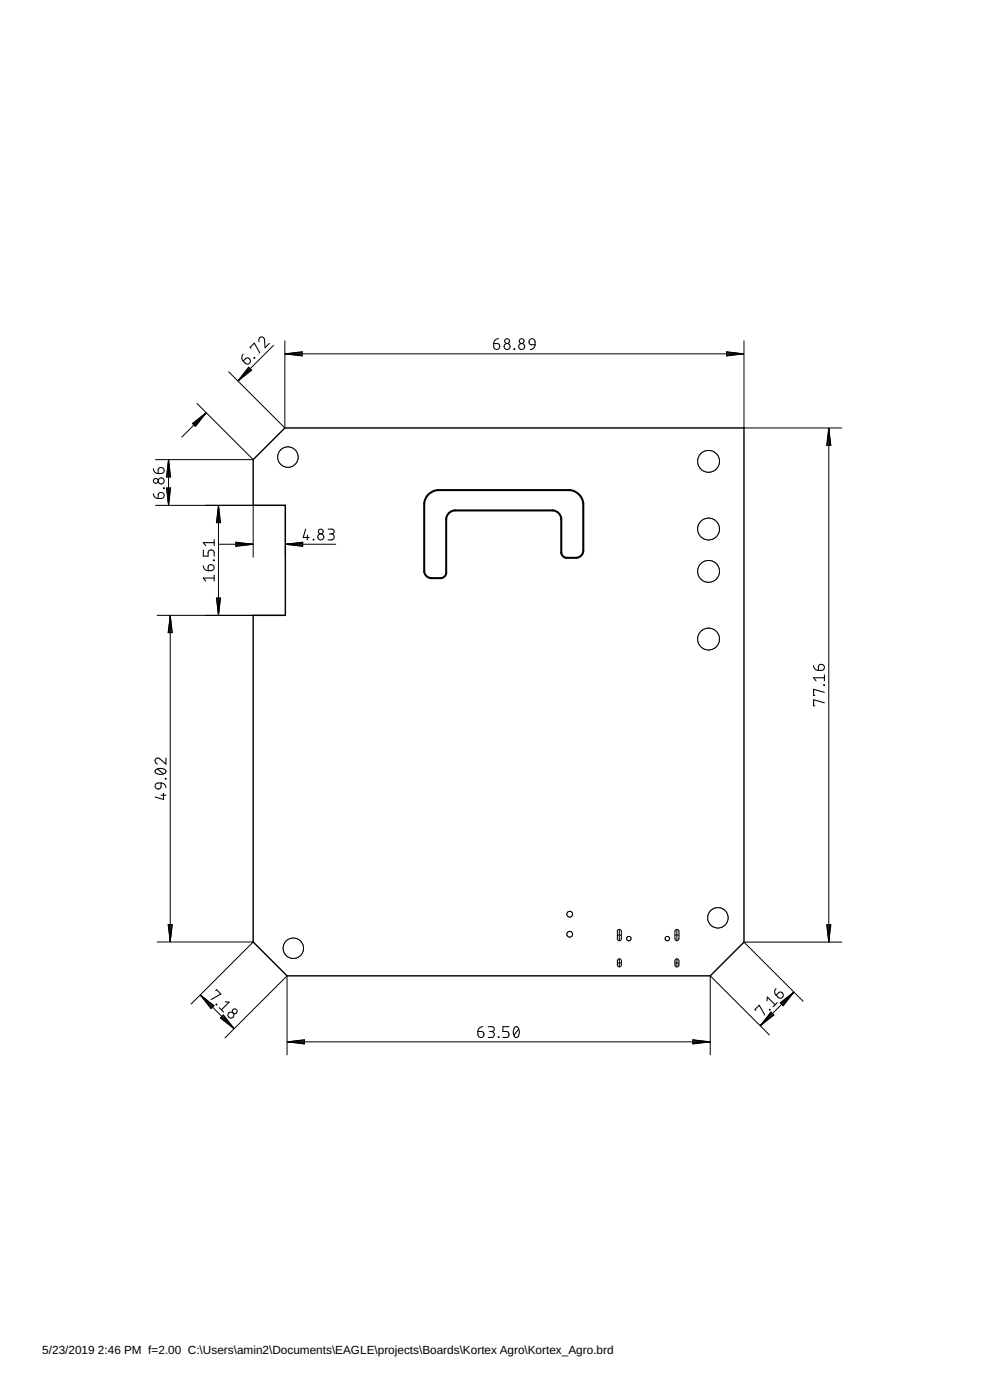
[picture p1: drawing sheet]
<svg xmlns="http://www.w3.org/2000/svg" width="297mm" height="420mm" viewBox="0 0 297 420" stroke-linecap="round" stroke-linejoin="round" font-family="sans-serif">
<g fill="none" stroke="#000" stroke-width=".3">
<path d="M185.8 278.9v3.4M203.1 278.9v3.4M185.2 289h1.2M185.2 280.6h1.2M185.8 287.8v2.4M202.5 289h1.2M202.5 280.6h1.2M203.1 287.8v2.4"/>
<circle cx="88" cy="284.6" r="3"/>
</g>
<path d="M85.5 128.4h137.7v154.3l-10.1 10.2h-127l-10.1-10.2v-98h9.6v-33h-9.6v-13.8z" fill="none" stroke="#000" stroke-width=".42"/>
<circle cx="88" cy="284.6" r="3" fill="#fff" stroke="#000" stroke-width=".3"/>
<circle cx="215.4" cy="275.4" r="3" fill="none" stroke="#000" stroke-width=".3"/>
<circle cx="215.4" cy="275.4" r="3" fill="#fff" stroke="#000" stroke-width=".3"/>
<circle cx="86.4" cy="137.2" r="3" fill="none" stroke="#000" stroke-width=".3"/>
<circle cx="86.4" cy="137.2" r="3" fill="#fff" stroke="#000" stroke-width=".3"/>
<g fill="none" stroke="#000" stroke-width=".3">
<path d="M74.6 110.2l.9 .9-4 3.2zM74.7 110.3l-3.2 4M74.9 110.5l-3.4 3.8M75.2 110.8l-3.7 3.5M75.4 111l-3.9 3.3M82.1 103.7l-10.6 10.6M85.5 102.3v26.1l-16.9-16.8M85.6 106.2h137.5M85.6 106.2l5.1-.6v1.2zM85.6 106.2l5.1 .3M85.6 106.2l5.1 .5M90.7 105.9l-5.1 .3"/>
<path d="M90.7 105.7l-5.1 .5M218 105.6l5.1 .6-5.1 .6zM218 105.9l5.1 .3M218 105.7l5.1 .5M223.1 106.2l-5.1 .3M223.1 106.2l-5.1 .5M223.2 102.3v26.1h29.4M50.6 138.1v13.4M50.6 138.1l.6 5.1h-1.3zM50.6 138.1l-.3 5.1M50.6 138.1l.2 5.1M50.6 138.1l-.5 5.1"/>
<path d="M50.6 138.1l.5 5.1M57.7 127.1l4.1-3.1-3.1 4zM59.1 121.1l16.9 16.8h-29.3M61.8 124l-7.3 7.2M61.8 124l-3.8 3.3M61.8 124l-3.4 3.7M61.8 124l-4 3.2M61.8 124l-3.2 3.9M248.7 128.6v154M248.7 128.6l.6 5h-1.3zM248.7 128.6l-.3 5M248.7 128.6l.2 5"/>
<path d="M248.7 128.6l-.6 5M248.7 128.6l.5 5M46.7 151.7h38.9v15.5M49.9 146.5h1.3l-.6 5zM50.1 146.5l.5 5M50.3 146.5l.3 5M50.8 146.5l-.2 5M51.1 146.5l-.5 5M65.6 151.8v32.8M65.6 151.8l.6 5.1h-1.3zM65.6 151.8l-.3 5.1M65.6 151.8l.2 5.1"/>
<path d="M65.6 151.8l-.6 5.1M65.6 151.8l.5 5.1M76 151.7v15.5M64.9 179.5h1.3l-.6 5.1zM65 179.5l.6 5.1M65.3 179.5l.3 5.1M65.6 163.3h10.2M65.8 179.5l-.2 5.1M66.1 179.5l-.5 5.1M70.8 162.7l5 .6-5 .7zM70.8 163.1l5 .2M70.8 162.8l5 .5"/>
<path d="M75.8 163.3l-5 .3M75.8 163.3l-5 .6M85.7 163.3h15M85.7 163.3l5.1-.6v1.3zM85.7 163.3l5.1 .3M85.7 163.3l5.1 .6M90.8 163.1l-5.1 .2M90.8 162.8l-5.1 .5M47.2 184.7h38.4M51.1 184.8v97.8M51.1 184.8l.6 5.1h-1.3zM51.1 184.8l-.3 5.1"/>
<path d="M51.1 184.8l.2 5.1M51.1 184.8l-.5 5.1M51.1 184.8l.5 5.1M50.4 277.5h1.3l-.6 5.1zM50.6 277.5l.5 5.1M50.8 277.5l.3 5.1M51.3 277.5l-.2 5.1M51.6 277.5l-.5 5.1M248 277.5h1.3l-.6 5.1zM248.1 277.5l.6 5.1M248.4 277.5l.3 5.1M248.9 277.5l-.2 5.1"/>
<path d="M249.2 277.5l-.5 5.1M47.2 282.7h28.8l-18.7 18.6M60.2 298.7l10 10M60.2 298.7l4 3.1-.9 .9zM60.2 298.7l3.7 3.4M60.2 298.7l3.4 3.7M60.2 298.7l3.9 3.2M60.2 298.7l3.2 3.9M238.1 297.8l-9.9 10M238.1 297.8l-3.8 3.4M238.1 297.8l-3.4 3.8M238.1 297.8l-3.9 3.2"/>
<path d="M238.1 297.8l-3.2 4M252.6 282.7h-29.4l17.8 17.8M66.1 305.5l.9-.9 3.2 4.1zM66.2 305.4l4 3.3M66.4 305.2l3.8 3.5M66.8 304.9l3.4 3.8M67 304.7l3.2 4M67.5 311.5l18.6-18.6v23.7M86.3 312.7h126.7M86.3 312.7l5-.7v1.3zM86.3 312.7l5 .2M86.3 312.7l5 .5"/>
<path d="M91.3 312.4l-5 .3M91.3 312.1l-5 .6M207.9 312l5.1 .7-5.1 .6zM207.9 312.4l5.1 .3M207.9 312.1l5.1 .6M213 312.7l-5.1 .2M213 312.7l-5.1 .5M230.8 310.6l-17.7-17.7v23.7M231.3 303.7l.9 .9-4 3.2zM231.4 303.8l-3.2 4M231.6 304l-3.4 3.8M231.9 304.4l-3.7 3.4"/>
<path d="M232.1 304.5l-3.9 3.3M234.1 300.9l4-3.1-3.1 4.1z"/>
<circle cx="188.7" cy="281.7" r=".66"/>
</g>
<g fill="none" stroke="#000" stroke-width=".32">
<path d="M73 106.3l-.5 .9 .5 1.2M73.7 107.6a.91 .91 0 0 1 1.2 .2 .91 .91 0 0 1-.1 1.2 .91 .91 0 0 1-1.2 0l-.6-.6zM75.3 104.5l-.3-.3 1.3-1.2 1.7 2.9M76.3 107.3v.2zM77.7 102.6a.89 .89 0 0 1 .5-1.4 .89 .89 0 0 1 1.2 .8l.1 2.4 1.3-1.3M148.1 103.1h1.1a.9 .9 0 0 1 .7 1 .9 .9 0 0 1-.9 .8 .9 .9 0 0 1-.9-.9zM149.6 101.6l-1.2 .6-.3 .9M154.2 104.7l.2 .2zM159 101.9a.9 .9 0 0 1 1-.2 .9 .9 0 0 1 .5 .9v.9h-1a.88 .88 0 0 1-.8-.7 .88 .88 0 0 1 .3-.9zM160.5 103.5l-.5 1.1-.9 .3M46 148.2l.3 .9 1.2 .5M46 140.7l.3 .9 1.2 .5"/>
<path d="M47.8 147.9a.93 .93 0 0 1 1.4 .5 .93 .93 0 0 1-.8 1.2h-.9v-1.1zM47.8 140.4a.94 .94 0 0 1 1.4 .5 .94 .94 0 0 1-.8 1.2h-.9v-1.1zM49.1 146.4l.2 .2zM91.7 158.8l-.7 2.5h1.8M98.5 158.8h1a.72 .72 0 0 1 .8 .7 .72 .72 0 0 1-.8 .7h-.7M61 169.8l.6 1.2 .8 .3M61 165.1v1.8h1.4v-1.1a.92 .92 0 0 1 1-.7 .92 .92 0 0 1 .9 .7v1.1M62.6 169.8a.92 .92 0 0 1 1.5 .1 .92 .92 0 0 1-.7 1.4h-1zM64.1 168.1l.2 .2zM64.3 173.5h-3.3l.7 .9M64.3 162v1.8M64.3 172.6v1.8"/>
<path d="M64.3 162.9h-3.3l.7 .9M92.2 160.6v1.4M94 161.9l.1 .1zM99.4 160.2a.9 .9 0 0 1 .9 .9 .9 .9 0 0 1-.9 .9h-.9M244.1 199.7l.3 1 .5 .4 .7 .1M245.7 199.7a.93 .93 0 0 1 1.5 .1 .93 .93 0 0 1-.7 1.4h-.9zM247.2 205.5l.2 .2zM247.4 210.9l-3.3-.9v1.8h.4M247.4 207.8l-3.3-.9v1.8h.4M247.4 202.5v1.8M247.4 203.4h-3.3l.7 .9M46.7 231.1a2.05 2.05 0 0 1 3.1 .4 1.94 1.94 0 0 1-3.3 0z"/>
<path d="M46.8 235.3l.4-.3h1.1v1.1a.9 .9 0 0 1-1.3 .6 .9 .9 0 0 1-.2-1.4zM47.2 230.8l1.9 1.4M48.3 235l.7 .1 .5 .4 .3 .9M48.3 238.7h1.5M49.1 238.1v1.8l-2.6-.7M49.6 233.6l.2 .2zM49.8 227.5v1.8l-1.8-1.5a.9 .9 0 0 0-1.5 .2 .9 .9 0 0 0 .7 1.3M64.7 297.3l.3-.3 1.3 1.3-3 1.7M232.9 296.7l-.5 .8 .5 1.2M233.6 297.9a.91 .91 0 0 1 1.2 .2 .91 .91 0 0 1-.1 1.2 .91 .91 0 0 1-1.2 0l-.6-.6zM64.8 301.5h.3zM65.8 302.4l1.3 1.3"/>
<path d="M67.6 300.7l1.1 .1-2.3 2.3M143.4 309.6h1.1a.91 .91 0 0 1 .7 1 .91 .91 0 0 1-1 .8 .91 .91 0 0 1-.8-.9zM144.8 308.1l-.9 .3-.5 1.2M146.5 308.1h1.1a.72 .72 0 0 1 .7 .7 .72 .72 0 0 1-.7 .8h-.7M147.4 309.6a.9 .9 0 0 1 .9 .9 .9 .9 0 0 1-.9 .9h-.9M149.5 311.2l.2 .2zM152.7 308.1h-1.8v1.5h1.1a.92 .92 0 0 1 .7 .9 .92 .92 0 0 1-.7 .9h-1.1M154.4 308.4a.74 .74 0 0 1 .9-.2 .74 .74 0 0 1 .4 .7 1.84 1.84 0 0 1-.8 2.5 1.96 1.96 0 0 1-.5-3zM155.6 308.8l-1.4 1.8M226.8 303.2l-.3-.2 1.3-1.3 1.7 2.9M230.1 300.4l.2-1.2 2.3 2.3M230.9 302.9v.2z"/>
<path d="M233.2 300.9l-1.3 1.3"/>
<circle cx="152.1" cy="102.4" r=".72"/>
<circle cx="152.1" cy="104" r=".91"/>
<circle cx="156.5" cy="104" r=".9"/>
<circle cx="156.5" cy="102.4" r=".72"/>
<circle cx="46.7" cy="144.3" r=".72"/>
<circle cx="48.4" cy="144.3" r=".91"/>
<circle cx="96.2" cy="159.5" r=".72"/>
<circle cx="96.2" cy="161.1" r=".91"/>
<circle cx="69.3" cy="304.6" r=".91"/>
<circle cx="70.4" cy="303.5" r=".72"/>
</g>
<circle cx="188.7" cy="281.7" r=".66" fill="#fff" stroke="#000" stroke-width=".3"/>
<circle cx="200.2" cy="281.7" r=".66" fill="none" stroke="#000" stroke-width=".3"/>
<circle cx="200.2" cy="281.7" r=".66" fill="#fff" stroke="#000" stroke-width=".3"/>
<circle cx="170.9" cy="274.4" r=".85" fill="none" stroke="#000" stroke-width=".3"/>
<circle cx="170.9" cy="274.4" r=".85" fill="#fff" stroke="#000" stroke-width=".3"/>
<circle cx="170.9" cy="280.4" r=".85" fill="none" stroke="#000" stroke-width=".3"/>
<circle cx="170.9" cy="280.4" r=".85" fill="#fff" stroke="#000" stroke-width=".3"/>
<circle cx="212.6" cy="191.8" r="3.3" fill="none" stroke="#000" stroke-width=".3"/>
<circle cx="212.6" cy="191.8" r="3.3" fill="#fff" stroke="#000" stroke-width=".3"/>
<circle cx="212.6" cy="171.5" r="3.3" fill="none" stroke="#000" stroke-width=".3"/>
<circle cx="212.6" cy="171.5" r="3.3" fill="#fff" stroke="#000" stroke-width=".3"/>
<circle cx="212.6" cy="158.8" r="3.3" fill="none" stroke="#000" stroke-width=".3"/>
<circle cx="212.6" cy="158.8" r="3.3" fill="#fff" stroke="#000" stroke-width=".3"/>
<circle cx="212.6" cy="138.5" r="3.3" fill="none" stroke="#000" stroke-width=".3"/>
<circle cx="212.6" cy="138.5" r="3.3" fill="#fff" stroke="#000" stroke-width=".3"/>
<path d="M128.4 148.6l1.3-1 1.6-.5h39.6a4.5 4.5 0 0 1 4.1 4.1v14.2a2.23 2.23 0 0 1-2 2l-3.4-.1-.6-.3-.5-.8-.1-10.5a2.8 2.8 0 0 0-2.5-2.5h-29.5a2.75 2.75 0 0 0-2.5 2.5l-.1 16.6-.3 .6-.8 .5-3.4 .1a2.23 2.23 0 0 1-2-2v-20.3l.2-1.1z" fill="none" stroke="#000" stroke-width=".61"/>
<path d="M185.4 279.1l.5-.2 .5 .4v2.4a.6 .6 0 0 1-.6 .6 .6 .6 0 0 1-.6-.6zM202.6 279.1l.6-.2 .5 .4v2.4a.6 .6 0 0 1-.6 .6 .6 .6 0 0 1-.6-.6zM185.4 288l.3-.2 .6 .2 .1 1.6a.6 .6 0 0 1-.6 .6 .6 .6 0 0 1-.6-.6zM202.6 288l.4-.2 .6 .2 .1 1.6a.6 .6 0 0 1-.6 .6 .6 .6 0 0 1-.6-.6z" fill="none" stroke="#000" stroke-width=".3"/>
<g font-size="3.5">
<text x="12.7" y="406.5">5/23/2019</text>
<text x="29.4" y="406.5">2:46 PM f=2.00 C:\Users\amin2\Documents\EAGLE\projects\Boards\Kortex Agro\Kortex_Agro.brd</text>
</g>
</svg>
